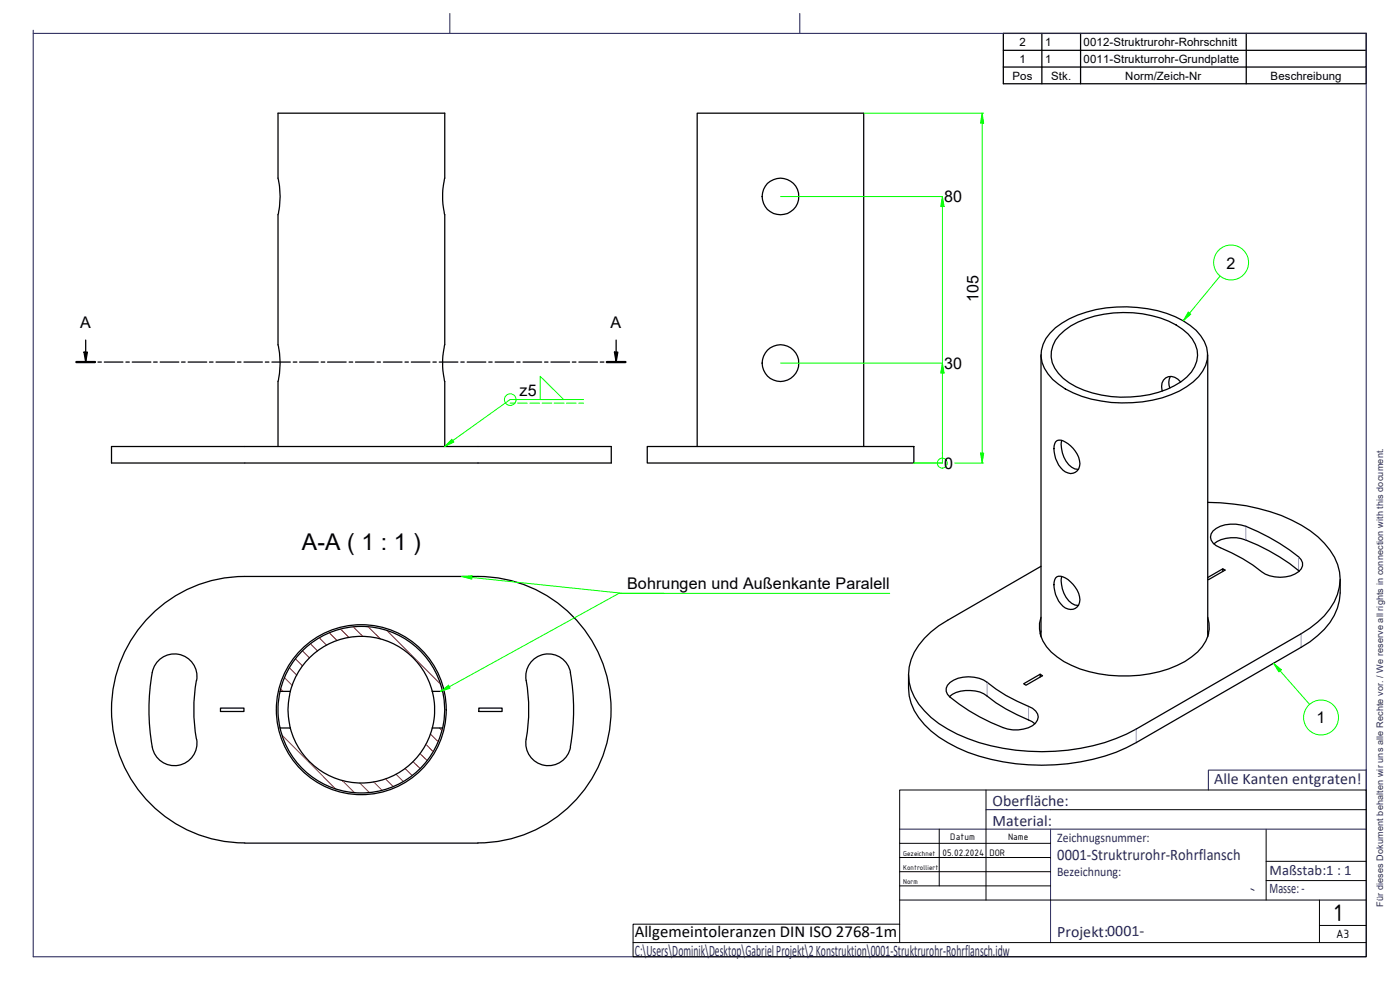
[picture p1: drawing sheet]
<svg xmlns="http://www.w3.org/2000/svg" width="420mm" height="297mm" viewBox="0 0 420 297" stroke-linecap="round" stroke-linejoin="round" font-family="sans-serif">
<!-- layer: AM_8 -->
<g fill="none" stroke="#f00" stroke-width=".3">
<path d="M88.7 197.7l2.1 2.1M90.8 195.3l2.1 2.1M93.2 193.2l2.1 2.1M95.9 191.4l2.1 2.2M98.9 189.9l2.3 2.3M102.2 188.8l2.6 2.5M106 188.1l3 2.9M110.5 188.1l3.7 3.7M116.1 189.2l16.1 16.1M84.3 206.7l.7 .7M85.4 203.4l2.4 2.3M86.9 200.4l2.2 2.2"/>
<path d="M87 218.4l.2 .3M129.7 207.2l.2 .2M131.9 218.4l.8 .8M84.7 220.6l16.1 16.2M102.7 234.2l3.7 3.7M107.9 234.9l3 2.9M112.1 234.6l2.6 2.6M115.7 233.7l2.3 2.3M118.9 232.3l2.1 2.2M121.6 230.6l2.1 2.1M124 228.5l2.1 2.1M126 226.1l2.2 2.1"/>
<path d="M127.8 223.3l2.2 2.2M129.2 220.2l2.3 2.4"/>
</g>
<!-- layer: AM_0 -->
<g fill="none" stroke="#000" stroke-width=".38">
<path d="M315.2 99.9a25.7 25.7 0 0 1 13.7-7 40.3 40.3 0 0 1 26.2 3.4 12.8 12.8 0 0 1 7.3 9.7 11.6 11.6 0 0 1-6.2 10 37 37 0 0 1-25.7 4.3 27.3 27.3 0 0 1-14.6-6.5 9.5 9.5 0 0 1-2-12.2zM312.4 106.5v84.6M317.9 100.6a24.7 24.7 0 0 1 16.2-6.7 31.6 31.6 0 0 1 20.8 4.9 8.9 8.9 0 0 1 3.6 11.2 17.1 17.1 0 0 1-10.8 7.7 34.1 34.1 0 0 1-26.8-2.8 9.9 9.9 0 0 1-5.4-9.5l1.2-3.3zM351.2 113a4.2 4.2 0 0 0-.1 3.4M354.3 114.6a3.1 3.1 0 0 0-2.9-1.6 3.1 3.1 0 0 0-2.7 1.9l-.1 1 .2 1.4M362.5 106.5v84.6M33.5 134h150v4.9h-150zM83.4 134v-19.5a24.3 24.3 0 0 0 0-11.1v-39a24.1 24.1 0 0 0 0-10.9v-19.5h50.1v19.5a24.1 24.1 0 0 0 0 10.9v39a24.3 24.3 0 0 0 0 11.1v19.5M194.2 134h80.1v4.9h-80.1zM209.2 134v-100h50v100M316.8 132.6a2.05 2.05 0 0 1 2.9 0 8 8 0 0 1 4.3 7.3 2.85 2.85 0 0 1-2.1 2.1 2.85 2.85 0 0 1-2.9-.9 8.6 8.6 0 0 1-2.5-8zM318.6 132.1a8.2 8.2 0 0 0 4 8.6l1 .1"/>
<path d="M362.5 150.7a58.3 58.3 0 0 1 28.1 6.9 23.5 23.5 0 0 1 10.8 11.8 15 15 0 0 1-4 15.4l-4.3 3.7-2.6 1.7-49.5 28.5a61.7 61.7 0 0 1-39.9 5.8 47.1 47.1 0 0 1-21.7-9.2 17.3 17.3 0 0 1-6.7-12.9 17 17 0 0 1 6.7-12.8l2.3-1.8 2.7-1.7 28-16.2M364 159.3a9.6 9.6 0 0 1 9.9-1.4 55.1 55.1 0 0 1 16.6 10 2.53 2.53 0 0 1-.7 3.6 10 10 0 0 1-11.1 .1 54.4 54.4 0 0 0-13.8-7.9 2.79 2.79 0 0 1-.9-4.4zM316.8 173.4a2.11 2.11 0 0 1 2.9 0 8.2 8.2 0 0 1 4.3 7.4 2.85 2.85 0 0 1-2.1 2.1 2.85 2.85 0 0 1-2.9-1 8.6 8.6 0 0 1-2.5-8zM318.6 173a8.2 8.2 0 0 0 4 8.5l1 .2M364.3 163.2a9.8 9.8 0 0 1 9.6-1.2 58.1 58.1 0 0 1 16.1 9.4M367 171.5v-.8l.7 .4-5 2.8-.2-.1M367 170.7l-4.5 2.6M402.2 173.8a18.1 18.1 0 0 1-6.8 16.9l-2.3 1.9-2.6 1.6-49.5 28.6a59.1 59.1 0 0 1-32.3 6.7 53 53 0 0 1-27-8.3 20.1 20.1 0 0 1-8.8-12.4l-.2-6.4M312.4 185.2a9.8 9.8 0 0 0 3.1 10.4 31.1 31.1 0 0 0 20.4 7.2 35 35 0 0 0 21.7-5.7 10.6 10.6 0 0 0 4.9-11.9M312.4 189.3l-.2 .9M362.5 189.3l.2 .9M58.9 204.1a50.3 50.3 0 0 0 0 17.6"/>
<path d="M59 204.2a6.8 6.8 0 0 0-6.3-8 6.8 6.8 0 0 0-7.3 7 63.7 63.7 0 0 0 .3 20.9M66.2 212.5h7v1h-7zM84 218.4a25 25 0 0 0 24.4 19.5 25 25 0 0 0 24.4-19.5M84 207.4a25 25 0 0 1 24.4-19.5 25 25 0 0 1 24.4 19.5M84.1 207.4h3a22 22 0 0 1 21.3-16.5 22 22 0 0 1 21.3 16.5h3.1M84.1 207.5a23.8 23.8 0 0 0 0 10.9h3M87.1 218.4a22 22 0 0 0 21.3 16.5 22 22 0 0 0 21.3-16.5M87.1 207.5a21.7 21.7 0 0 0 0 10.9M129.7 207.5a21.7 21.7 0 0 1 0 10.9M132.8 207.5a23.8 23.8 0 0 1 0 10.9h-3.1M143.7 212.5h7v1h-7zM171.2 201.8a63.7 63.7 0 0 1 0 22.3"/>
<path d="M171.2 201.8a6.8 6.8 0 0 0-8.5-5.3 6.8 6.8 0 0 0-4.6 9 53.1 53.1 0 0 1-.3 17.3 6.8 6.8 0 0 0 6.1 6.9 6.8 6.8 0 0 0 7.3-5.5M284.9 209a9.8 9.8 0 0 1 11.3-.2 52 52 0 0 0 13.6 7.7l.8 .7M285.1 204.8a10 10 0 0 1 11.1-.1 50.1 50.1 0 0 0 13.7 7.8 2.83 2.83 0 0 1 1.7 2.6 2.83 2.83 0 0 1-1.7 2.6 10.5 10.5 0 0 1-8.9 .6 51.3 51.3 0 0 1-16.6-10 2.55 2.55 0 0 1 .7-3.5zM312.2 202.3l-5 2.9 .7 .4 5-2.9-.7-.4v.8M59 221.8a6.8 6.8 0 0 1-5.5 7.8 6.8 6.8 0 0 1-7.8-5.4M73.4 252.9a40 40 0 0 1-39.9-40 40 40 0 0 1 39.9-39.9h70a40 40 0 0 1 40 40 40 40 0 0 1-40 39.9M73.5 253h69.9"/>
<circle cx="234.2" cy="59" r="5.5"/>
<circle cx="234.2" cy="109" r="5.5"/>
<circle cx="108.4" cy="212.9" r="25.5"/>
</g>
<!-- layer: AM_TANG -->
<path d="M373.9 157.9v4.1M389.7 167.1v4.1M390.5 190.2v4M296.2 204.7v4.1M308.7 211.9v4.1M341 218.7v4.1" fill="none" stroke="#8080ff" stroke-width=".3"/>
<!-- layer: AM_6 -->
<path d="M301.1 15.1h108.9M312.7 10v15.1M324.3 10v15.1M374 10v15.1M301.1 20.1h108.9v-10.1h-108.9v15.1h108.9v-5" fill="none" stroke="#000" stroke-width=".38"/>
<!-- layer: AM_10 -->
<g fill="none" stroke="#000" stroke-width=".38">
<path d="M22.9 108.6h5.6M25.2 105.6h1l-.5 3zM25.7 102v6.6M29.4 108.6h1M31.3 108.6h5.6M37.8 108.6h1M39.7 108.6h5.6M46.1 108.6h1.1M48.1 108.6h5.6M54.5 108.6h1.1M56.5 108.6h5.5M62.9 108.6h1"/>
<path d="M64.8 108.6h5.6M71.2 108.6h1.1M73.2 108.6h5.5M79.6 108.6h1.1M81.6 108.6h5.5M88 108.6h1.1M89.9 108.6h5.6M96.4 108.6h1.1M98.3 108.6h5.6M104.8 108.6h1.1M106.7 108.6h5.6M113.2 108.6h1"/>
<path d="M115.1 108.6h5.5M121.5 108.6h1.1M123.4 108.6h5.6M129.9 108.6h1M131.8 108.6h5.6M138.3 108.6h1M140.2 108.6h5.6M146.7 108.6h1M148.6 108.6h5.6M155.1 108.6h1M157 108.6h5.6M163.4 108.6h1.1"/>
<path d="M165.4 108.6h5.5M171.8 108.6h1M173.7 108.6h5.6M180.1 108.6h1.1M182.1 108.6h5.6M184.4 105.6h1l-.5 3zM184.9 102v6.6"/>
</g>
<path d="M22.9 108.6h5.6M182.1 108.6h5.6" fill="none" stroke="#000" stroke-width=".7"/>
<g fill="#000">
<path d="M25.2 105.6h1l-.5 3z" fill-rule="evenodd"/>
<path d="M184.4 105.6h1l-.5 3z" fill-rule="evenodd"/>
</g>
<path d="M10 10h400v277.1h-400zM10 9.1v.9M135 4v6M240 4v6M410 231.1h-47.4v5.9M410 231v6M270 248.8h140M295.9 242.9h19.4M315.3 248.8v34M375.4 266.7l1 .4" fill="none" stroke="#262659" stroke-width=".32"/>
<!-- layer: AM_0 -->
<path d="M380 258.4h30M380 248.8v21.3M270 277.3h-80v9.8h80M380 264.2h30M190 282.8h80" fill="none" stroke="#000" stroke-width=".3"/>
<!-- layer: Schriftkopf -->
<path d="M295.9 237v33.1M270 253h45.3M270 257.3h45.3M281.9 248.8v17M315.3 242.9h94.7M270 261.5h45.3M270 265.8h45.3M270 270.1h140M396 277.7h14M396 270.1v12.7M410 282.8h-140v-45.8h140v50.1h-140" fill="none" stroke="#000" stroke-width=".3"/>
<!-- layer: AM_5 -->
<path d="M357 94l-1.9 2.3" fill="none" stroke="#0f0" stroke-width=".3"/>
<path d="M356.6 93.6l.8 .7-2.3 2z" fill-rule="evenodd" fill="#0f0"/>
<g fill="none" stroke="#0f0" stroke-width=".3">
<path d="M356.6 93.6l.8 .7-2.3 2zM366.1 82.9l-9.1 11.1M382.2 199l2 2.3"/>
<circle cx="369.5" cy="78.8" r="5.2"/>
</g>
<path d="M382.2 199l2.4 2-.8 .6z" fill-rule="evenodd" fill="#0f0"/>
<g fill="none" stroke="#0f0" stroke-width=".3">
<path d="M382.2 199l2.4 2-.8 .6zM134.9 206l-2.7 1.4M384.2 201.3l8.8 10"/>
<circle cx="396.5" cy="215.3" r="5.2"/>
</g>
<path d="M132.2 207.4l2.4-1.8 .5 .9z" fill-rule="evenodd" fill="#0f0"/>
<path d="M138.6 173l3 .3M267 178h-81.3l-50.8 28M132.2 207.4l2.4-1.8 .5 .9z" fill="none" stroke="#0f0" stroke-width=".3"/>
<path d="M138.6 173l3.1-.2-.1 1z" fill-rule="evenodd" fill="#0f0"/>
<g fill="none" stroke="#0f0" stroke-width=".3">
<path d="M282.8 109v2.9M282.8 135.9v3h-8.5M138.6 173l3.1-.2-.1 1zM141.6 173.3l45.5 4.7h12.4"/>
<circle cx="282.8" cy="139" r="1.49"/>
</g>
<path d="M282.8 109l.5 2.9h-1z" fill-rule="evenodd" fill="#0f0"/>
<path d="M282.8 59v3M234.3 109h48.5M282.8 109l.5 2.9h-1z" fill="none" stroke="#0f0" stroke-width=".3"/>
<path d="M282.8 59l.5 3h-1z" fill-rule="evenodd" fill="#0f0"/>
<path d="M294.8 34v2.9M234.3 59h48.5M282.8 59l.5 3h-1zM282.8 62v47M282.8 111.9v24" fill="none" stroke="#0f0" stroke-width=".3"/>
<path d="M294.8 34l.4 2.9h-.9z" fill-rule="evenodd" fill="#0f0"/>
<path d="M294.8 34l.4 2.9h-.9zM294.8 135.9v3" fill="none" stroke="#0f0" stroke-width=".3"/>
<path d="M294.3 135.9h.9l-.4 3z" fill-rule="evenodd" fill="#0f0"/>
<path d="M259.2 34h36M294.8 36.9v99M135.9 132.2l-2.4 1.8M274.3 138.9h8.5M286.5 138.9h8.7M294.3 135.9h.9l-.4 3z" fill="none" stroke="#0f0" stroke-width=".3"/>
<path d="M135.6 131.8l.6 .8-2.7 1.4z" fill-rule="evenodd" fill="#0f0"/>
<g fill="none" stroke="#0f0" stroke-width=".3">
<path d="M162.1 112.9l7.1 7h-7.1zM175.1 119.9h-22l-17.2 12.3M135.6 131.8l.6 .8-2.7 1.4zM153.1 121h1.5M155.3 121h2.9M159 121h2.9M162.7 121h2.9M166.3 121h3M170 121h2.9M173.7 121h1.4"/>
<circle cx="153.1" cy="119.9" r="1.75"/>
</g>
<text font-size="7.7" x="400.2" y="276.3">1</text>
<text font-size="6.9" x="90.6" y="165">A-A ( 1 : 1 )</text>
<text font-size="5" x="190.5" y="281.2">Allgemeintoleranzen DIN ISO 2768-1m</text>
<g font-size="4.8">
<text x="283.3" y="60.7">80</text>
<text x="368.1" y="80.6">2</text>
<text x="293.7" y="90.5" transform="rotate(-90 293.7 90.5)">105</text>
<text x="24.1" y="98.5">A</text>
<text x="183.3" y="98.5">A</text>
<text x="283.3" y="110.7">30</text>
<text x="155.9" y="118.8">z5</text>
<text x="283.3" y="140.7">0</text>
<text x="188.2" y="176.8">Bohrungen und Außenkante Paralell</text>
<text x="395.1" y="217">1</text>
</g>
<g font-size="4.8" fill="#262659">
<text x="364.4" y="235.3">Alle Kanten entgraten!</text>
<text x="297.9" y="241.8">Oberfläche:</text>
<text x="297.9" y="247.7">Material:</text>
<text x="317.3" y="257.9">0001-Struktrurohr-Rohrflansch</text>
<text x="317.3" y="281">Projekt:0001-</text>
<text x="190.5" y="286.7">C:\Users\Dominik\Desktop\GabrielProjekt\2Konstruktion\0001-Struktrurohr-Rohrflansch.idw</text>
</g>
<g font-size="4.4" fill="#262659">
<text x="381" y="262.4">Maßstab:1 : 1</text>
<text x="381" y="268">Masse:-</text>
</g>
<g font-size="3.9" fill="#262659">
<text x="317.3" y="252.7">Zeichnugsnummer:</text>
<text x="317.3" y="262.7">Bezeichnung:</text>
</g>
<text font-size="3.9" x="401" y="281.5">A3</text>
<g font-size="3.4">
<text x="305.9" y="13.8">2</text>
<text x="313.6" y="13.8">1</text>
<text x="325.2" y="13.8">0012-Struktrurohr-Rohrschnitt</text>
<text x="303.9" y="23.9">Pos</text>
<text x="305.9" y="18.8">1</text>
<text x="313.6" y="18.8">1</text>
<text x="315.5" y="23.9">Stk.</text>
<text x="325.2" y="18.8">0011-Strukturrohr-Grundplatte</text>
<text x="337.7" y="23.9">Norm/Zeich-Nr</text>
<text x="381.3" y="23.9">Beschreibung</text>
</g>
<g font-size="3">
<text x="282.9" y="256.7">05.02.2024</text>
<text x="285.2" y="252">Datum</text>
<text x="296.9" y="256.7">DOR</text>
<text x="302.5" y="252">Name</text>
</g>
<text font-size="2.7" fill="#262659" x="415.1" y="272" transform="rotate(-90 415.1 272)">Für dieses Dokument behalten wir uns alle Rechte vor. / We reserve all rights in connection with this document.</text>
<g font-size="2.3">
<text x="271" y="256.7">Gezeichnet</text>
<text x="271" y="260.9">Kontrolliert</text>
<text x="271" y="265.2">Norm</text>
</g>
</svg>
